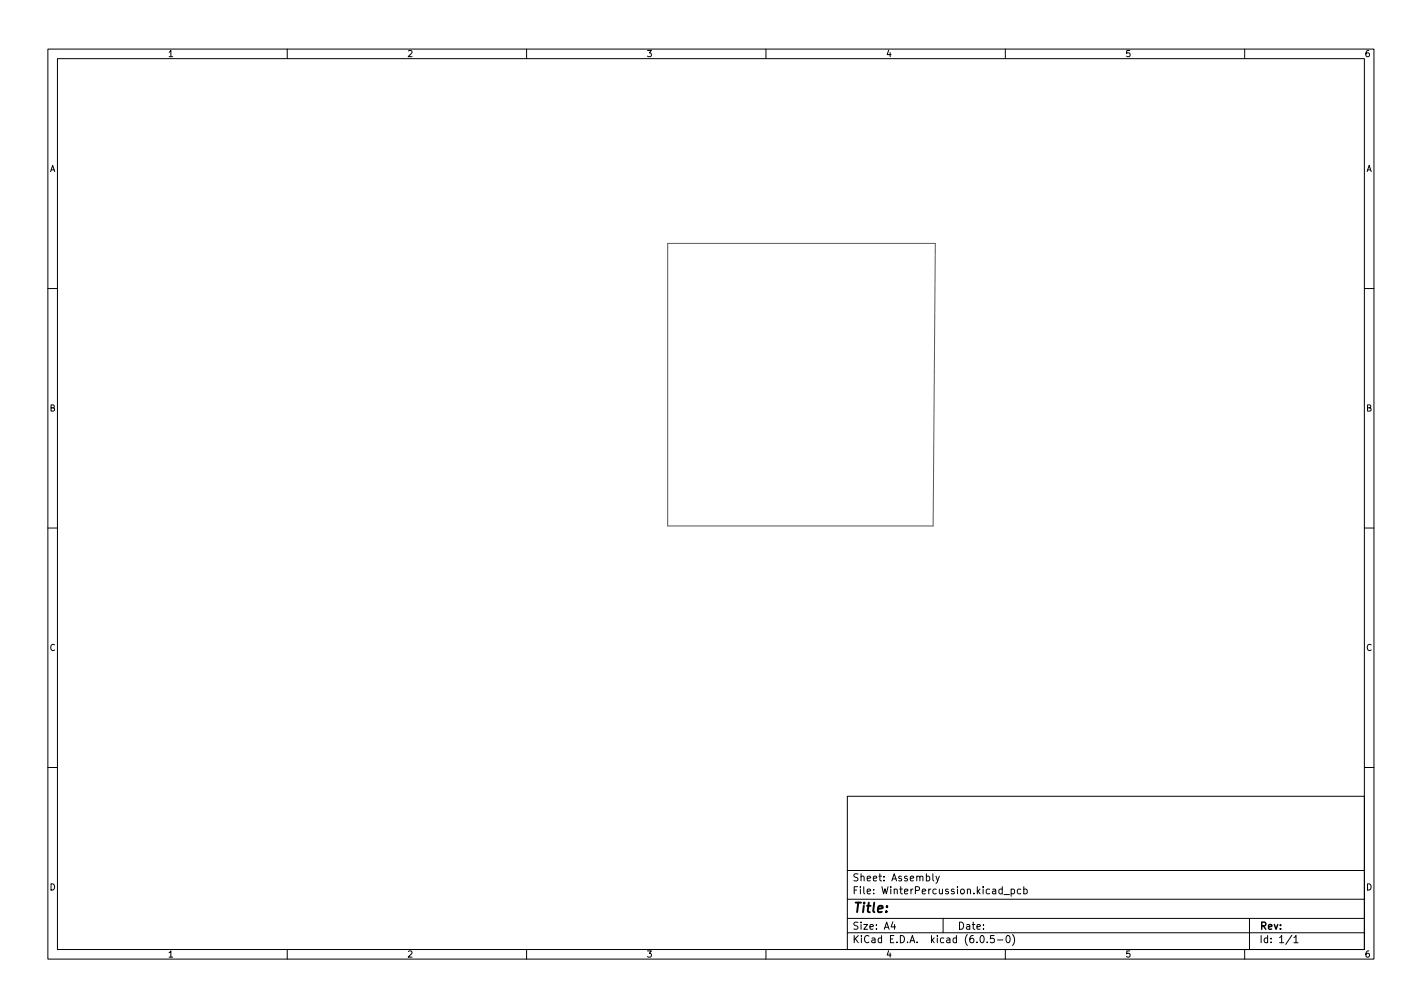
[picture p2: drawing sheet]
<svg xmlns="http://www.w3.org/2000/svg" width="297mm" height="210mm" viewBox="0 0 297 210" stroke-linecap="round" stroke-linejoin="round" font-family="sans-serif">
<g fill="none" stroke="#000" stroke-width=".21">
<path d="M10 10.2h277v190.1h-277zM12 12.2h273v186.1h-273zM60 10.2v2M110 10.2v2M160 10.2v2M210 10.2v2M260 10.2v2M10 60.2h2M285 60.2h2M10 110.2h2M285 110.2h2M10 160.2h2"/>
<path d="M177 166.3h108v32h-108zM285 160.2h2M60 198.3v2M110 198.3v2M160 198.3v2M177 194.8h108M177 191.8h108M177 187.8h108M177 181.8h108M186.5 192.5l-.4 1h1M186.9 193v1M194.9 182.4v1.3l.2 .2"/>
<path d="M195.5 182.9l.4 1M196.2 182.9l-.5 1.4-.2 .1M197 191.8v3M204.9 195.4l.2-.1a.8 .8 0 0 1 .5 .8 .8 .8 0 0 1-.5 .7 1 1 0 0 1-.2-1.4zM206.2 196.7v.1M207.6 195.3h-.7v.7l.2-.1 .5 .1 .1 .2-.1 .5-.2 .1-.5-.1M208.4 196.3h1.1M209.7 186.8h1.2M210 198.3v2M210.4 195.4l.1-.1a.8 .8 0 0 1 .5 .8 .8 .8 0 0 1-.5 .7 1 1 0 0 1-.1-1.4zM211.2 185.7l.4-.1 .3 .3-.1 .7h-.6M211.2 185.6v1.5"/>
<path d="M211.5 195.1a1.72 1.72 0 0 1 0 2.3M213.2 185.7l-.4-.1-.3 .3 .1 .7h.6M213.9 185.7l.4-.1 .3 .3-.2 .7h-.5M213.9 185.1v1.5M260 198.3v2M261 191.8v6.5M269.9 195.3l-1.3 1.9M270.3 195.8l.4-.5v1.5M270.3 196.8h.8"/>
</g>
<path d="M139.5 50.8h55.9l-.5 59h-55.4z" fill="none" stroke="#575757" stroke-width=".21"/>
<text font-size="2.8" x="178" y="190.6">Title:</text>
<g font-size="2.1">
<text x="178" y="184">Sheet: Assembly</text>
<text x="178" y="186.7">File: WinterPercussion.kicad_pcb</text>
<text x="178" y="196.9">KiCad E.D.A. kicad (6.0.5-0)</text>
<text x="178" y="194.1">Size: A4</text>
<text x="200" y="194.1">Date:</text>
<text x="263" y="194.1">Rev:</text>
<text x="263" y="196.9">Id: 1/1</text>
</g>
<g font-size="1.8">
<text x="35" y="11.9">1</text>
<text x="85" y="11.9">2</text>
<text x="135" y="11.9">3</text>
<text x="185" y="11.9">4</text>
<text x="235" y="11.9">5</text>
<text x="285" y="11.9">6</text>
<text x="10.3" y="35.9">A</text>
<text x="285.3" y="35.9">A</text>
<text x="10.3" y="85.9">B</text>
<text x="285.3" y="85.9">B</text>
<text x="10.3" y="135.9">C</text>
<text x="285.3" y="135.9">C</text>
<text x="10.3" y="185.9">D</text>
<text x="285.3" y="185.9">D</text>
<text x="35" y="199.9">1</text>
<text x="85" y="199.9">2</text>
<text x="135" y="199.9">3</text>
<text x="185" y="199.9">4</text>
<text x="235" y="199.9">5</text>
<text x="285" y="199.9">6</text>
</g>
</svg>
